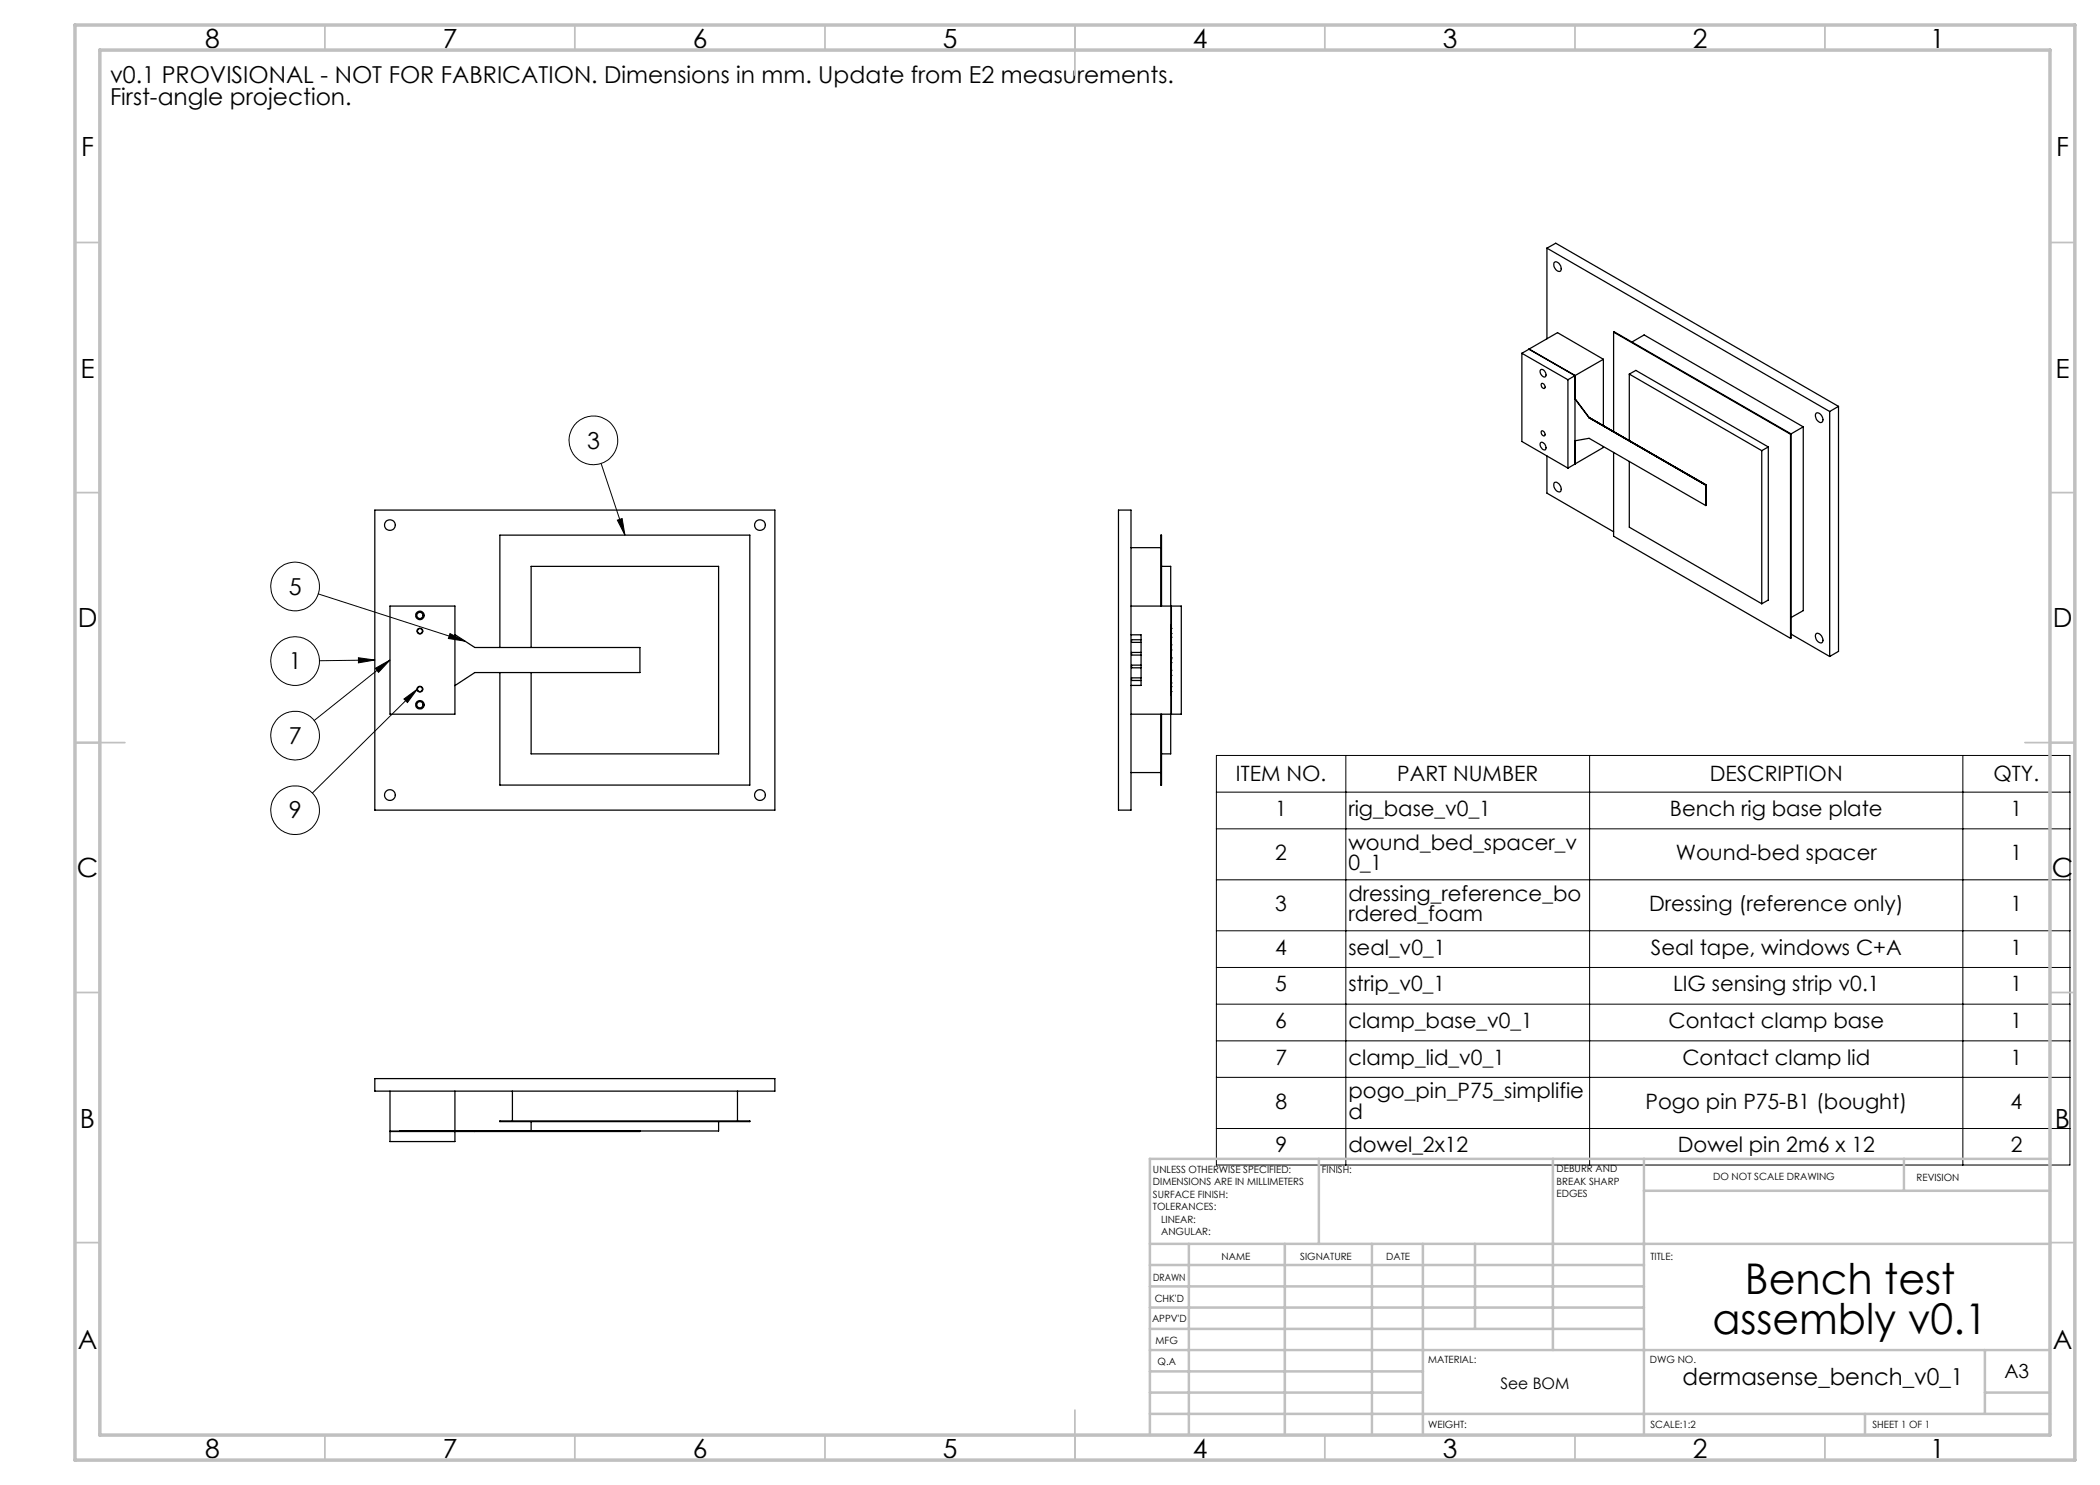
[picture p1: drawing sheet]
<svg xmlns="http://www.w3.org/2000/svg" width="420mm" height="297mm" viewBox="0 0 420 297" stroke-linecap="round" stroke-linejoin="round" font-family="sans-serif">
<g fill="none" stroke="#000" stroke-width=".2">
<path d="M120.2 92.7l4.8 14.3M63.6 118.8l29.4 9.4M123.5 104l.9-.3 .6 3.3zM71.7 131.5l3.3 .5-3.3 .6zM75 132l-11.1 .1M75.1 133.7l2.9-1.7-2.3 2.5zM78 132l-15.2 12.1M80.8 139.8l2.7-2-2 2.7zM83.5 137.8l-21 20.8M90 126.7l3 1.5-3.3-.5zM243.3 151.1h170.7v81.9h-170.7zM243.3 158.4h170.7"/>
<path d="M269.2 151.1v81.9M317.9 151.1v81.9M392.6 151.1v81.9M243.3 165.8h170.7M243.3 176h170.7M243.3 186.2h170.7M243.3 193.5h170.7M243.3 200.8h170.7M243.3 208.2h170.7M243.3 215.5h170.7M243.3 225.7h170.7"/>
<circle cx="118.7" cy="88.1" r="4.9"/>
<circle cx="59" cy="117.3" r="4.9"/>
<circle cx="59" cy="132.2" r="4.9"/>
<circle cx="59" cy="147.1" r="4.9"/>
<circle cx="59" cy="162" r="4.9"/>
</g>
<g fill="none" stroke="#c0c0c0" stroke-width=".35">
<path d="M65 5v5M115 5v5M165 5v5M215 5v10M265 5v5M315 5v5M365 5v5M15 48.5h5M410 48.5h5M15 98.5h5M410 98.5h5M15 148.5h10"/>
<path d="M405 148.5h10M15 198.5h5M410 198.5h5M15 248.5h5M410 248.5h5M65 287v5M115 287v5M165 287v5M215 282v10M265 287v5M315 287v5M365 287v5"/>
</g>
<g fill="none" stroke="#c0c0c0" stroke-width=".5">
<path d="M263.8 231.8v17M310.6 231.8v38.2M328.8 231.8v55.2M328.8 238.2h81.2M380.8 231.8v6.4M410 231.8h-180v55.2M230 248.8h180M230 257.3h98.8M230 253h98.8M237.8 248.8v38.2M257 248.8v38.2M274.4 248.8v38.2"/>
<path d="M284.6 248.8v38.2M295 248.8v17M230 265.8h98.8M230 261.5h98.8M230 278.5h54.6M230 274.3h54.6M230 270h180M397 278.5h13M397 270v12.8M230 282.8h180M373 282.8v4.2"/>
</g>
<path d="M15 5h400v287h-400zM20 10h390v277h-390z" fill="none" stroke="#c0c0c0" stroke-width=".7"/>
<path d="M123.5 104l.9-.3 .6 3.3zM80.8 139.8l2.7-2-2 2.7zM75.1 133.7l2.9-1.7-2.3 2.5zM71.7 131.5l3.3 .5-3.3 .6zM90 126.7l3 1.5-3.3-.5z" fill="#000"/>
<g fill="none" stroke="#000" stroke-width=".25">
<path d="M309.4 49.6l56.5 32.7M309.4 49.6v18.2M309.4 49.6l1.8-1 56.5 32.7M310.9 52.4a1.18 1.18 0 0 1 1.1 .6 1.18 1.18 0 0 1 0 1.3 1.29 1.29 0 0 1-1.1-1.9zM304.4 70.7l1.4-.9 9.2 5.3v17.7l-1.4 .8M304.4 70.7l9.2 5.2M304.4 70.7v17.6l9.2 5.3M305.8 69.8l9.2 5.3v4.7M305.8 69.8l5.7-3.3 9.2 5.4M305.8 69.8v.1M308.2 73.9a.95 .95 0 0 1 .9 1.4 .97 .97 0 0 1-.9-1.4zM308.3 76.7a.6 .6 0 0 1 .6 .3 .6 .6 0 0 1-.1 .7l-.5-.3-.1-.5z"/>
<path d="M313.6 75.9v17.7M315 79.8l2.8 3.8M315 79.7l2.9 3.8M320.7 71.9l-7.1 4M320.7 71.9v13.2M322.7 66.4l35.4 20.5M322.7 66.4v19.9M322.7 66.4h.1l35.4 20.4M325.9 74.8l1.3-.7 26.5 15.3M325.9 74.8l26.5 15.3M325.9 74.8v13.3M326.4 68.4l2.4-1.4 31.8 18.4"/>
<path d="M308.2 88.5a.96 .96 0 0 1 .9 .4 .96 .96 0 0 1 0 1.1 1.01 1.01 0 0 1-.9-1.5zM308.3 86.2a.6 .6 0 0 1 .6 .3 .6 .6 0 0 1-.1 .7l-.5-.3-.1-.5zM309.4 91.2v7.4l13.3 7.8M310.8 96.6a1 1 0 0 1 1.4 1 .53 .53 0 0 1-.1 .7 .53 .53 0 0 1-.8-.1l-.5-.8zM315 92.7v.1M315 88.2l2.8-.5 23.3 13.4M315 88.1v4.7M317.8 83.5l23.4 13.5M317.8 83.6l23.3 13.4h.1M317.9 83.5l-.1 .1M317.9 83.5l23.3 13.5v4.1M320.7 89.3v.2l-5.7 3.3"/>
<path d="M322.7 90.5v16.7l35.4 20.5M325.9 92.3v13.1l26.5 15.4M341.2 97v4.1M352.4 90.1v30.7M353.7 89.4v30.6l-1.3 .8M353.7 89.4l-1.3 .7M358.1 86.9v40.8M358.2 86.8l-.1 .1M358.2 86.8v40.8l-.1 .1M360.6 85.4l-2.4 1.4M360.6 85.4v36.7l-2.4 1.4M363.3 82.6a1.19 1.19 0 0 1 1.1 .6 1.19 1.19 0 0 1-.1 1.3 1.27 1.27 0 0 1-1-1.9z"/>
<path d="M365.9 82.3v49M367.7 81.3l-1.8 1M367.7 81.3v49l-1.8 1M75 102h80v60h-80zM223.7 102h2.5v60h-2.5zM226.2 109.5h6M232.3 113.3h1.8v7.9M341.1 101.1h.1M341.2 101.1h.1M78 121.2h13v21.6h-13zM91 126.9l4 2.6h33v5h-33l-4 2.6M100 129.5v-22.5h50v50h-50v-22.5"/>
<path d="M106.2 129.5v-16.2h37.5v37.5h-37.5v-16.3M226.2 121.2h8v21.6h-8M226.2 127h2v10.1h-2M228.2 127.9h-1.9v.6h1.9M228.2 135.6h-1.9v.5h1.9M228.2 130.5h-1.9v.5h1.9M228.2 133h-1.9v.6h1.9M232.2 121.2v-14.2h.1v14.2M234.2 126.7h.1M234.2 125.7h.1M234.2 138.3h.1M234.2 137.3h.1"/>
<path d="M234.2 136.6h.1M234.2 135.1h.1M234.2 134.1h.1M234.2 132.5h.1M234.2 131.8h.1M234.2 127.5h.1M234.2 129h.1M234.2 130h.1M234.2 131.5h.1M234.2 125h.1M234.2 139.1h.1M234.3 121.2h2v21.6h-2z"/>
<path d="M358.2 126.8l7.7 4.5M363.3 126.7a1.19 1.19 0 0 1 1.1 .6 1.19 1.19 0 0 1-.1 1.3 1.27 1.27 0 0 1-1-1.9zM226.2 154.5h6M232.2 142.8v14.2h.1v-14.2M234.1 142.8v8h-1.8M75 215.7h80v2.5h-80zM78 218.2v8h50M91 218.2v8M102.5 218.2v6M147.5 218.2v6M80 226.2v.1M82.5 226.2h.1"/>
<path d="M83.5 226.2h.1M84.5 226.2h.1M85.5 226.2h.1M88 226.2v.1M95 226.2h.1M95 226.2v.1M100 224.2h50v.1h-50zM106.2 224.3v1.9M127.2 226.2h.1M128 226.2v.1h-50v2h13v-2M143.7 224.3v1.9h-52.2"/>
<circle cx="78" cy="105" r="1.07"/>
<circle cx="152" cy="105" r="1.07"/>
<circle cx="84" cy="126.2" r=".58"/>
<circle cx="84" cy="137.8" r=".58"/>
<circle cx="84" cy="123.1" r=".61"/>
<circle cx="84" cy="137.8" r=".5"/>
<circle cx="84" cy="126.2" r=".5"/>
<circle cx="84" cy="123.1" r=".85"/>
<circle cx="78" cy="159" r="1.08"/>
<circle cx="84" cy="140.9" r=".62"/>
<circle cx="84" cy="141" r=".85"/>
<circle cx="152" cy="159" r="1.08"/>
</g>
<g font-size="8.5">
<text x="349" y="258.8">Bench test</text>
<text x="342.5" y="266.9">assembly v0.1</text>
</g>
<g font-size="5.3">
<text x="41" y="9.5">8</text>
<text x="88.5" y="9.5">7</text>
<text x="138.5" y="9.5">6</text>
<text x="188.5" y="9.5">5</text>
<text x="238.5" y="9.5">4</text>
<text x="288.5" y="9.5">3</text>
<text x="338.5" y="9.5">2</text>
<text x="386" y="9.5">1</text>
<text x="16.2" y="31.3">F</text>
<text x="411.2" y="31.3">F</text>
<text x="16.1" y="75.5">E</text>
<text x="411.1" y="75.5">E</text>
<text x="15.5" y="125.5">D</text>
<text x="410.5" y="125.5">D</text>
<text x="15.4" y="175.5">C</text>
<text x="410.4" y="175.5">C</text>
<text x="16" y="225.5">B</text>
<text x="411" y="225.5">B</text>
<text x="15.5" y="269.8">A</text>
<text x="410.5" y="269.8">A</text>
<text x="41" y="291.5">8</text>
<text x="88.5" y="291.5">7</text>
<text x="138.5" y="291.5">6</text>
<text x="188.5" y="291.5">5</text>
<text x="238.5" y="291.5">4</text>
<text x="288.5" y="291.5">3</text>
<text x="338.5" y="291.5">2</text>
<text x="386" y="291.5">1</text>
</g>
<g font-size="4.7">
<text x="22" y="16.5">v0.1 PROVISIONAL - NOT FOR FABRICATION. Dimensions in mm. Update from E2 measurements.</text>
<text x="22" y="21">First-angle projection.</text>
<text x="117.4" y="89.7">3</text>
<text x="57.7" y="118.9">5</text>
<text x="57.7" y="133.8">1</text>
<text x="57.7" y="148.8">7</text>
<text x="57.7" y="163.7">9</text>
<text x="336.5" y="277">dermasense_bench_v0_1</text>
</g>
<g font-size="4.2">
<text x="247.2" y="156.3">ITEM NO.</text>
<text x="279.4" y="156.3">PART NUMBER</text>
<text x="342" y="156.3">DESCRIPTION</text>
<text x="398.7" y="156.3">QTY.</text>
<text x="255.1" y="163.2">1</text>
<text x="269.7" y="163.2">rig_base_v0_1</text>
<text x="334" y="163.2">Bench rig base plate</text>
<text x="402.1" y="163.2">1</text>
<text x="255.1" y="172">2</text>
<text x="269.7" y="169.9">wound_bed_spacer_v</text>
<text x="335.2" y="172">Wound-bed spacer</text>
<text x="402.1" y="172">1</text>
<text x="269.7" y="174">0_1</text>
<text x="255.1" y="182.2">3</text>
<text x="269.7" y="180.1">dressing_reference_bo</text>
<text x="269.7" y="184.2">rdered_foam</text>
<text x="329.8" y="182.2">Dressing (reference only)</text>
<text x="402.1" y="182.2">1</text>
<text x="255.1" y="191">4</text>
<text x="269.7" y="191">seal_v0_1</text>
<text x="330.2" y="191">Seal tape, windows C+A</text>
<text x="402.1" y="191">1</text>
<text x="255.1" y="198.3">5</text>
<text x="269.7" y="198.3">strip_v0_1</text>
<text x="334.6" y="198.3">LIG sensing strip v0.1</text>
<text x="402.1" y="198.3">1</text>
<text x="255.1" y="205.6">6</text>
<text x="269.7" y="205.6">clamp_base_v0_1</text>
<text x="333.7" y="205.6">Contact clamp base</text>
<text x="402.1" y="205.6">1</text>
<text x="255.1" y="212.9">7</text>
<text x="269.7" y="212.9">clamp_lid_v0_1</text>
<text x="336.5" y="212.9">Contact clamp lid</text>
<text x="402.1" y="212.9">1</text>
<text x="255.1" y="221.7">8</text>
<text x="269.7" y="219.6">pogo_pin_P75_simplifie</text>
<text x="329.1" y="221.7">Pogo pin P75-B1 (bought)</text>
<text x="402.1" y="221.7">4</text>
<text x="269.7" y="223.8">d</text>
<text x="255.1" y="230.5">9</text>
<text x="269.7" y="230.5">dowel_2x12</text>
<text x="335.6" y="230.5">Dowel pin 2m6 x 12</text>
<text x="402.1" y="230.5">2</text>
</g>
<text font-size="3.9" x="400.9" y="275.5">A3</text>
<text font-size="3.2" x="300.1" y="277.9">See BOM</text>
<g font-size="2">
<text x="230.6" y="234.6">UNLESS OTHERWISE SPECIFIED:</text>
<text x="230.6" y="237.1">DIMENSIONS ARE IN MILLIMETERS</text>
<text x="230.6" y="239.6">SURFACE FINISH:</text>
<text x="264.4" y="234.6">FINISH:</text>
<text x="311.3" y="234.5">DEBURR AND</text>
<text x="311.3" y="237">BREAK SHARP</text>
<text x="311.3" y="239.5">EDGES</text>
<text x="342.6" y="236">DO NOT SCALE DRAWING</text>
<text x="383.3" y="236.2">REVISION</text>
<text x="230.6" y="242.1">TOLERANCES:</text>
<text x="232.2" y="244.6">LINEAR:</text>
<text x="232.2" y="247.1">ANGULAR:</text>
<text x="244.3" y="252">NAME</text>
<text x="260" y="251.9">SIGNATURE</text>
<text x="277.2" y="251.9">DATE</text>
<text x="330.1" y="251.9">TITLE:</text>
<text x="230.6" y="256.1">DRAWN</text>
<text x="230.9" y="260.3">CHK'D</text>
<text x="230.4" y="264.4">APPV'D</text>
<text x="231.1" y="268.8">MFG</text>
<text x="231.5" y="273">Q.A</text>
<text x="285.6" y="272.5">MATERIAL:</text>
<text x="330" y="272.5">DWG NO.</text>
<text x="285.6" y="285.5">WEIGHT:</text>
<text x="330.1" y="285.6">SCALE:1:2</text>
<text x="374.5" y="285.6">SHEET 1 OF 1</text>
</g>
</svg>
